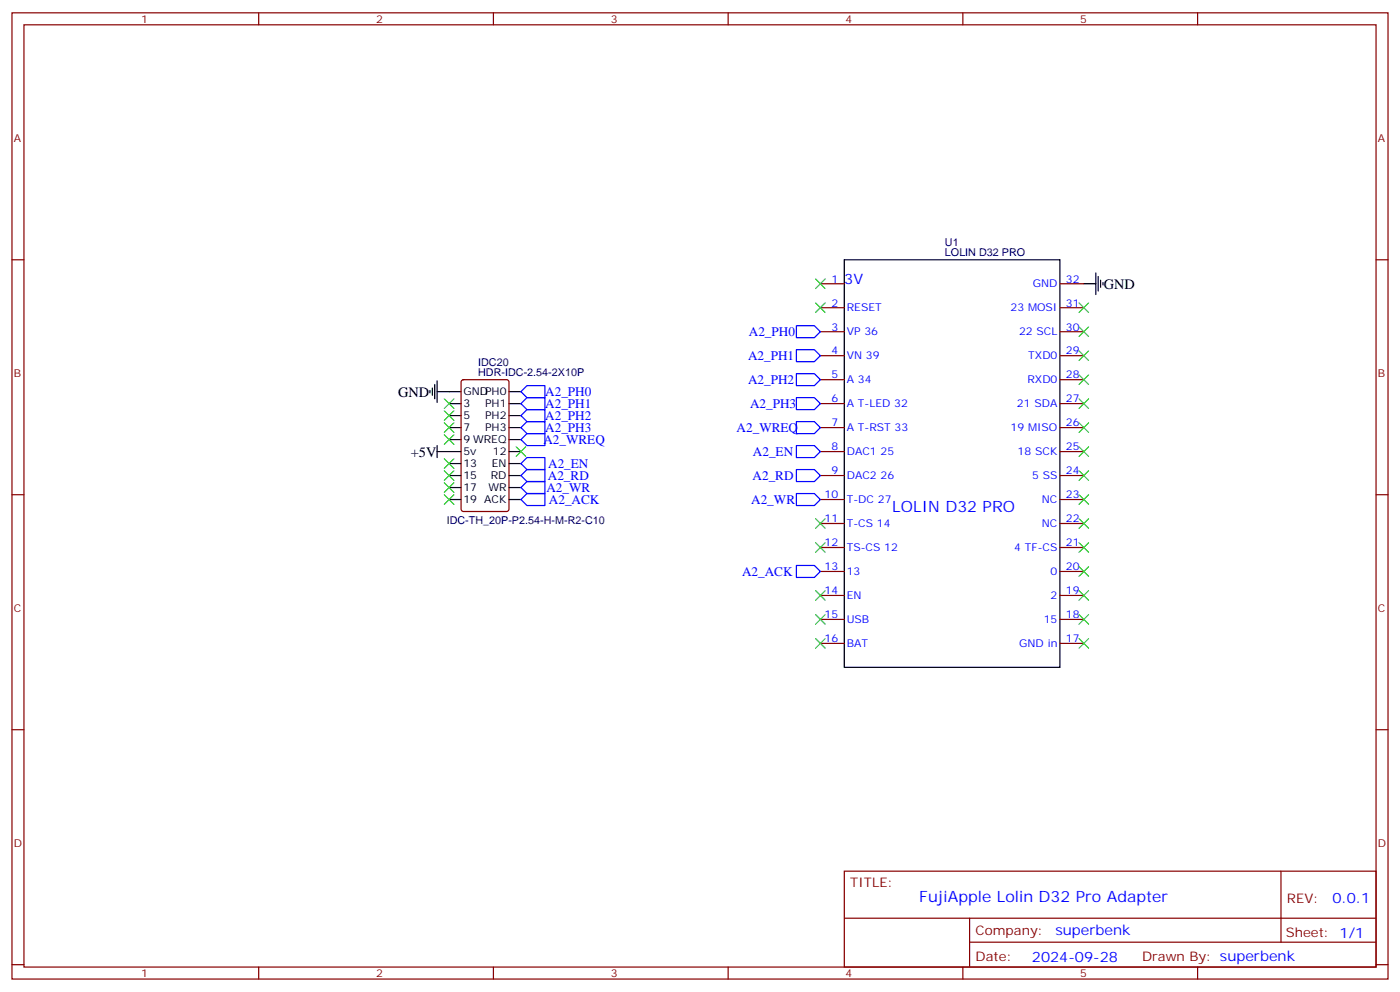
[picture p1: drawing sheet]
<svg xmlns="http://www.w3.org/2000/svg" width="412mm" height="292mm" viewBox="0 0 412 292" stroke-linecap="round" stroke-linejoin="round" font-family="sans-serif">
<g fill="none" stroke="#870000" stroke-width=".35">
<path d="M3.5 3.8h405.4v284.3h-405.4zM7.1 7.3h398.2v277.3h-398.2zM76.2 3.8v3.5M145.3 3.8v3.5M214.5 3.8v3.5M283.6 3.8v3.5M352.8 3.8v3.5M3.5 76.4h3.6M405.3 76.4h3.6M241.7 83.5h7M241.7 90.6h7M241.7 97.6h7"/>
<path d="M312.2 83.5h7.1M312.2 90.6h7.1M312.2 97.6h7.1M136.1 111.9l.4-.2h12.7l.7 .5v37.6l-.4 .7h-13l-.6-.4-.1-37.7zM241.7 104.7h7M241.7 111.7h7M241.7 118.8h7M312.2 104.7h7.1M312.2 111.7h7.1M312.2 118.8h7.1M241.7 125.8h7M241.7 132.9h7"/>
<path d="M241.7 139.9h7M312.2 125.8h7.1M312.2 132.9h7.1M312.2 139.9h7.1M3.5 145.6h3.6M241.7 147h7M241.7 154.1h7M312.2 147h7.1M312.2 154.1h7.1M405.3 145.6h3.6M241.7 161.1h7M241.7 168.2h7"/>
<path d="M241.7 175.2h7M312.2 161.1h7.1M312.2 168.2h7.1M312.2 175.2h7.1M241.7 182.3h7M241.7 189.3h7M312.2 182.3h7.1M312.2 189.3h7.1M3.5 214.7h3.6M405.3 214.7h3.6M248.7 256.4h156.6v28.2h-156.6zM377.3 256.4v20.9"/>
<path d="M248.7 270.2h156.5M285.6 277.3h119.6M285.6 270.2v14.1M3.5 283.9h3.6M76.2 284.6v3.5M145.3 284.6v3.5M214.5 284.6v3.5M283.6 284.6v3.5M352.8 284.6v3.5M405.3 283.9h3.6"/>
</g>
<g fill="none" stroke="#000" stroke-width=".35">
<path d="M248.7 76.4h63.5v120h-63.5zM319.3 83.5h3.5M322.8 80.3v6.4M323.5 81.4v4.2M324.2 82.4v2.2M324.9 83.1v.8M126.6 114.9v.7M127.4 114.2v2.1M128.1 113.1v4.3M128.8 115.3h7M128.8 112.1v6.3M132.3 118.8h3.5"/>
<path d="M149.9 115.3h3.6M149.9 118.8h3.6M128.8 132.9h7M128.8 131.1v3.6M132.3 122.3h3.5M132.3 125.8h3.5M132.3 129.4h3.5M132.3 136.4h3.5M132.3 139.9h3.5M149.9 122.3h3.6M149.9 125.8h3.6M149.9 129.4h3.6"/>
<path d="M149.9 132.9h3.6M149.9 136.4h3.6M149.9 139.9h3.6M132.3 143.5h3.5M132.3 147h3.5M149.9 143.5h3.6M149.9 147h3.6"/>
</g>
<g fill="none" stroke="#3c3" stroke-width=".35">
<path d="M240.2 82.1l2.9 2.8M240.2 89.1l2.9 2.9M243.1 82.1l-2.9 2.8M243.1 89.1l-2.9 2.9M317.9 96.2l2.8 2.8M317.9 89.1l2.8 2.9M320.7 96.2l-2.8 2.8M320.7 89.1l-2.8 2.9M130.9 117.4l2.8 2.8M133.7 117.4l-2.8 2.8M317.9 117.4l2.8 2.8M317.9 110.3l2.8 2.8"/>
<path d="M317.9 103.3l2.8 2.8M320.7 103.3l-2.8 2.8M320.7 117.4l-2.8 2.8M320.7 110.3l-2.8 2.8M130.9 120.9l2.8 2.8M130.9 124.4l2.8 2.8M130.9 128l2.8 2.8M130.9 135l2.8 2.8M130.9 138.5l2.8 2.9M133.7 120.9l-2.8 2.8M133.7 124.4l-2.8 2.8M133.7 128l-2.8 2.8"/>
<path d="M133.7 135l-2.8 2.8M133.7 138.5l-2.8 2.9M152 131.5l2.9 2.8M154.9 131.5l-2.9 2.8M317.9 138.5l2.8 2.9M317.9 131.5l2.8 2.8M317.9 124.4l2.8 2.8M320.7 138.5l-2.8 2.9M320.7 131.5l-2.8 2.8M320.7 124.4l-2.8 2.8M130.9 142.1l2.8 2.8M130.9 145.6l2.8 2.8"/>
<path d="M133.7 142.1l-2.8 2.8M133.7 145.6l-2.8 2.8M240.2 152.6l2.9 2.9M240.2 159.7l2.9 2.8M243.1 152.6l-2.9 2.9M243.1 159.7l-2.9 2.8M317.9 159.7l2.8 2.8M317.9 152.6l2.8 2.9M317.9 145.6l2.8 2.8M320.7 159.7l-2.8 2.8M320.7 152.6l-2.8 2.9M320.7 145.6l-2.8 2.8"/>
<path d="M240.2 173.8l2.9 2.8M243.1 173.8l-2.9 2.8M317.9 173.8l2.8 2.8M317.9 166.8l2.8 2.8M320.7 173.8l-2.8 2.8M320.7 166.8l-2.8 2.8M240.2 180.9l2.9 2.8M240.2 187.9l2.9 2.8M243.1 180.9l-2.9 2.8M243.1 187.9l-2.9 2.8M317.9 187.9l2.8 2.8M317.9 180.9l2.8 2.8"/>
<path d="M320.7 187.9l-2.8 2.8M320.7 180.9l-2.8 2.8"/>
</g>
<g fill="none" stroke="#00f" stroke-width=".35">
<path d="M234.6 95.8h5.3l1.8 1.8-1.8 1.8h-5.3zM155.2 113.5h5.3v3.5h-5.3l-1.7-1.7zM155.2 117h5.3v3.5h-5.3l-1.7-1.7zM234.6 110h5.3l1.8 1.7-1.8 1.8h-5.3zM234.6 117h5.3l1.8 1.8-1.8 1.7h-5.3zM234.6 102.9h5.3l1.8 1.8-1.8 1.7h-5.3zM155.2 120.5h5.3v3.6h-5.3l-1.7-1.8zM155.2 124.1h5.3v3.5h-5.3l-1.7-1.8zM155.2 127.6h5.3v3.5h-5.3l-1.7-1.7zM155.2 134.7h5.3v3.5h-5.3l-1.7-1.8zM155.2 138.2h5.3v3.5h-5.3l-1.7-1.8zM234.6 124.1h5.3l1.8 1.7-1.8 1.8h-5.3z"/>
<path d="M234.6 131.1h5.3l1.8 1.8-1.8 1.8h-5.3zM234.6 138.2h5.3l1.8 1.7-1.8 1.8h-5.3zM155.2 141.7h5.3v3.5h-5.3l-1.7-1.7zM155.2 145.2h5.3v3.6h-5.3l-1.7-1.8zM234.6 145.2h5.3l1.8 1.8-1.8 1.8h-5.3zM234.6 166.4h5.3l1.8 1.8-1.8 1.7h-5.3z"/>
</g>
<g font-size="4.6" fill="#00f">
<text x="262.8" y="150.5">LOLIN D32 PRO</text>
<text x="270.8" y="265.4">FujiApple Lolin D32 Pro Adapter</text>
</g>
<g font-size="4.2" fill="#00f">
<text x="248.7" y="83.5">3V</text>
<text x="392.5" y="265.6">0.0.1</text>
<text x="310.9" y="275.2">superbenk</text>
<text x="304" y="283">2024-09-28</text>
</g>
<g font-size="4.2">
<text x="325.1" y="85">GND</text>
<text x="117.3" y="116.7">GND</text>
<text x="121" y="134.3">+5V</text>
</g>
<g font-size="3.9" fill="#00f">
<text x="220.6" y="98.9">A2_PH0</text>
<text x="220.3" y="105.9">A2_PH1</text>
<text x="220.3" y="113">A2_PH2</text>
<text x="160.6" y="116.5">A2_PH0</text>
<text x="160.6" y="120">A2_PH1</text>
<text x="160.6" y="123.6">A2_PH2</text>
<text x="221" y="120">A2_PH3</text>
<text x="160.1" y="130.6">A2_WREQ</text>
<text x="160.6" y="127.1">A2_PH3</text>
<text x="217" y="127.1">A2_WREQ</text>
<text x="161.5" y="137.7">A2_EN</text>
<text x="221.8" y="134.1">A2_EN</text>
<text x="161.4" y="141.2">A2_RD</text>
<text x="221.7" y="141.2">A2_RD</text>
<text x="160.9" y="144.7">A2_WR</text>
<text x="161.7" y="148.2">A2_ACK</text>
<text x="221.3" y="148.2">A2_WR</text>
<text x="218.6" y="169.4">A2_ACK</text>
</g>
<g font-size="3.9" fill="#800">
<text x="250.5" y="260.9">TITLE:</text>
<text x="379.1" y="265.6">REV:</text>
<text x="287.4" y="275.1">Company:</text>
<text x="378.7" y="275.8">Sheet: 1/1</text>
<text x="287.4" y="282.8">Date:</text>
<text x="336.4" y="282.9">Drawn By: superbenk</text>
</g>
<g font-size="3.2" fill="#800">
<text x="41.6" y="6.8">1</text>
<text x="110.8" y="6.8">2</text>
<text x="179.9" y="6.8">3</text>
<text x="249.1" y="6.8">4</text>
<text x="318.2" y="6.8">5</text>
<text x="4.1" y="41.9">A</text>
<text x="405.9" y="41.9">A</text>
<text x="4.1" y="111">B</text>
<text x="405.9" y="111">B</text>
<text x="4.1" y="180.2">C</text>
<text x="405.9" y="180.2">C</text>
<text x="4.1" y="249.3">D</text>
<text x="405.9" y="249.3">D</text>
<text x="41.6" y="287.6">1</text>
<text x="110.8" y="287.6">2</text>
<text x="179.9" y="287.6">3</text>
<text x="249.1" y="287.6">4</text>
<text x="318.2" y="287.6">5</text>
</g>
<g font-size="3.2" fill="#000080">
<text x="278.4" y="75.4">LOLIN D32 PRO</text>
<text x="278.4" y="72.3">U1</text>
<text x="140.9" y="107.6">IDC20</text>
<text x="140.9" y="110.7">HDR-IDC-2.54-2X10P</text>
<text x="131.6" y="154.1">IDC-TH_20P-P2.54-H-M-R2-C10</text>
</g>
<g font-size="3.2" fill="#00f">
<text x="244.9" y="83.1">1</text>
<text x="314" y="83.1">32</text>
<text x="304.2" y="84.6">GND</text>
<text x="244.9" y="90.2">2</text>
<text x="249.4" y="91.6">RESET</text>
<text x="297.7" y="91.6">23 MOSI</text>
<text x="314" y="90.2">31</text>
<text x="244.9" y="97.3">3</text>
<text x="249.4" y="98.7">VP 36</text>
<text x="300.2" y="98.7">22 SCL</text>
<text x="314" y="97.3">30</text>
<text x="244.9" y="104.3">4</text>
<text x="249.4" y="105.7">VN 39</text>
<text x="302.9" y="105.7">TXD0</text>
<text x="314" y="104.3">29</text>
<text x="244.9" y="111.4">5</text>
<text x="249.4" y="112.8">A 34</text>
<text x="302.7" y="112.8">RXD0</text>
<text x="314" y="111.4">28</text>
<text x="244.9" y="118.4">6</text>
<text x="249.4" y="119.8">A T-LED 32</text>
<text x="299.6" y="119.8">21 SDA</text>
<text x="314" y="118.4">27</text>
<text x="244.9" y="125.5">7</text>
<text x="314" y="125.5">26</text>
<text x="249.4" y="126.9">A T-RST 33</text>
<text x="297.7" y="126.9">19 MISO</text>
<text x="244.9" y="132.5">8</text>
<text x="249.4" y="133.9">DAC1 25</text>
<text x="299.8" y="133.9">18 SCK</text>
<text x="314" y="132.5">25</text>
<text x="244.9" y="139.6">9</text>
<text x="249.4" y="141">DAC2 26</text>
<text x="304" y="141">5 SS</text>
<text x="314" y="139.6">24</text>
<text x="242.9" y="146.6">10</text>
<text x="249.4" y="148.1">T-DC 27</text>
<text x="306.9" y="148.1">NC</text>
<text x="314" y="146.6">23</text>
<text x="242.9" y="153.7">11</text>
<text x="249.4" y="155.1">T-CS 14</text>
<text x="306.9" y="155.1">NC</text>
<text x="314" y="153.7">22</text>
<text x="242.9" y="160.8">12</text>
<text x="314" y="160.8">21</text>
<text x="242.9" y="167.8">13</text>
<text x="249.4" y="162.2">TS-CS 12</text>
<text x="298.8" y="162.2">4 TF-CS</text>
<text x="314" y="167.8">20</text>
<text x="249.4" y="169.2">13</text>
<text x="309.5" y="169.2">0</text>
<text x="242.9" y="174.9">14</text>
<text x="249.4" y="176.3">EN</text>
<text x="309.5" y="176.3">2</text>
<text x="314" y="174.9">19</text>
<text x="242.9" y="181.9">15</text>
<text x="249.4" y="183.3">USB</text>
<text x="307.5" y="183.3">15</text>
<text x="314" y="181.9">18</text>
<text x="242.9" y="189">16</text>
<text x="249.4" y="190.4">BAT</text>
<text x="300.2" y="190.4">GND in</text>
<text x="314" y="189">17</text>
</g>
<g font-size="3.2">
<text x="136.5" y="116.3">GNDPH0</text>
<text x="136.5" y="119.8">3</text>
<text x="142.9" y="119.8">PH1</text>
<text x="136.5" y="123.4">5</text>
<text x="142.9" y="123.4">PH2</text>
<text x="136.5" y="126.9">7</text>
<text x="136.5" y="130.4">9 WREQ</text>
<text x="142.9" y="126.9">PH3</text>
<text x="136.5" y="133.9">5v</text>
<text x="136.5" y="137.5">13</text>
<text x="144.8" y="137.5">EN</text>
<text x="145.2" y="133.9">12</text>
<text x="136.5" y="141">15</text>
<text x="144.6" y="141">RD</text>
<text x="136.5" y="144.5">17</text>
<text x="136.5" y="148.1">19 ACK</text>
<text x="143.9" y="144.5">WR</text>
</g>
</svg>
